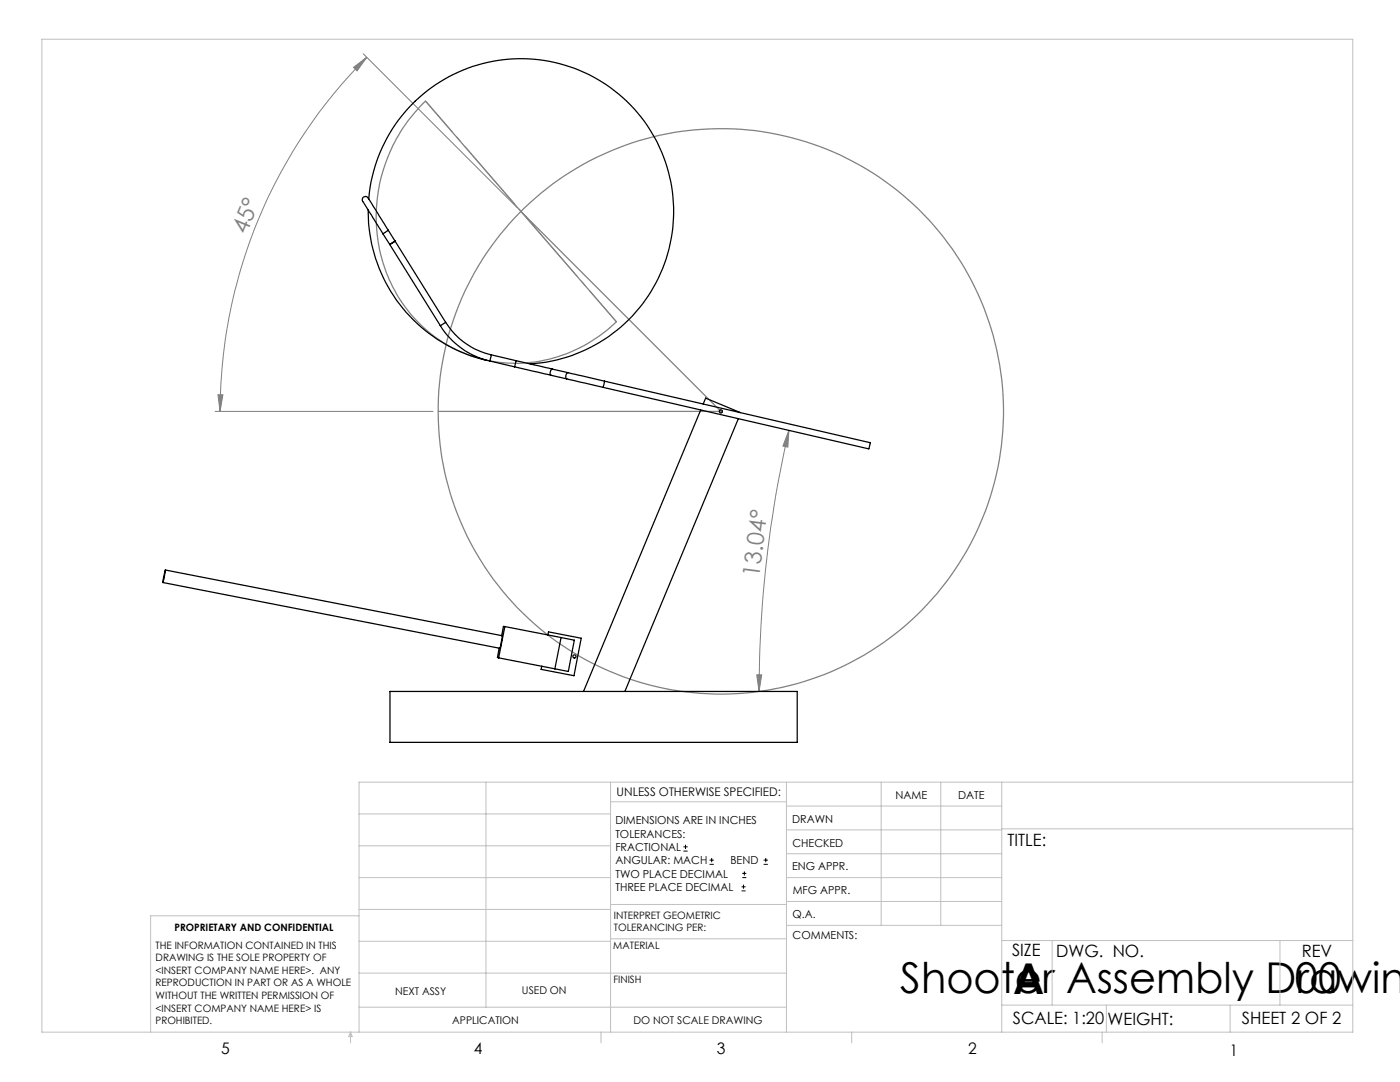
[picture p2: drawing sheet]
<svg xmlns="http://www.w3.org/2000/svg" width="279mm" height="216mm" viewBox="0 0 279 216" stroke-linecap="round" stroke-linejoin="round" font-family="sans-serif">
<g fill="none" stroke="#000" stroke-width=".2">
<path d="M136.4 169.8h.8M136.4 169h.8M136.8 168.6v.8M141.6 172.5h.9M141.6 171.6h.9M142 171.2v.8M148 177.8h.8M148 177h.8M148.1 175.1h.8M148.1 174.3h.8M148.4 176.5v.8M148.6 173.9v.8"/>
<path d="M152.4 172.5h.8M152.4 171.6h.8M152.8 171.2v.8"/>
</g>
<path d="M70.6 13.4l2.6-2-1.9 2.7zM72.5 10.7l30.8 30.8M73.2 11.4a100 100 0 0 0-29.3 70.7M43.5 78.8h1l-.6 3.3zM42.9 82.1h43.5M157.4 85.9l-.2 3.3-1-.2zM157.4 85.9a234.2 234.2 0 0 0-5.9 52.1M151 134.7h1l-.5 3.3z" fill="none" stroke="#808080" stroke-width=".2"/>
<g fill="none" stroke="#808080" stroke-width=".25">
<path d="M84.3 20.7l.6-.5 38.1 44a28.1 28.1 0 0 1-36.9 2.5 30.5 30.5 0 0 1-8-36.9l.3-.7a33.5 33.5 0 0 1 5.9-8.4zM104 42.2l39.9 39.9h-56.4"/>
<circle cx="143.9" cy="82.1" r="56.4"/>
</g>
<g fill="none" stroke="#c0c0c0" stroke-width=".2">
<path d="M8.4 7.8h261.6v198.2h-261.6zM97 156.1v44.9M121.8 156.1v49.9M121.8 160h35.2M157 156.1v49.9M175.9 156.1v28.5M187.7 156.1v28.5M199.9 156.1v49.9M270 156.1h-198.4v49.9M71.6 175.1h50.2M71.6 168.8h50.2M71.6 162.4h50.2"/>
<path d="M157 170.4h42.9M157 165.6h42.9M157 160.8h42.9M157 175.1h42.9M157 179.9h42.9M199.9 165.4h70.1M71.6 194.2h85.4M71.6 187.8h50.2M71.6 181.5h50.2M71.6 182.7h-41.5v23.3M121.8 187.3h35.2M121.8 180.5h35.2"/>
<path d="M157 184.6h42.9M199.9 187.7h70.1M210 187.7v12.9M255.4 187.7v12.9M70 206v2.1M70 206l.3 .8h-.7zM71.6 201h85.4M119.9 206v2.1M170 206v2.1M199.9 200.6h70.1M220 206v2.1M220.8 200.6v5.4"/>
<path d="M245.5 200.6v5.4"/>
</g>
<path d="M123 64.2l-38.1-44.1" fill="none" stroke="#808080" stroke-width=".2" stroke-dasharray="15.2 1.3 1.3 1.3" stroke-dashoffset="7.1"/>
<g fill="#808080">
<path d="M70.6 13.4l2.6-2-1.9 2.7zM43.5 78.8h1l-.6 3.3z"/>
<path d="M157.4 85.9l-.2 3.3-1-.2zM151 134.7h1l-.5 3.3z"/>
</g>
<g fill="none" stroke="#000" stroke-width=".25">
<path d="M73.6 39.7a30.5 30.5 0 0 1 31.4-28 30.5 30.5 0 0 1 29.4 30.1 30.5 30.5 0 0 1-28.6 30.8M73.5 41.9a30.5 30.5 0 0 0 23.7 30M76.4 46.6l1.4 2.2M77.5 46l-3.8-6.1a.71 .71 0 0 0-1.1-.6 .71 .71 0 0 0 0 1.2l3.8 6.1M77.5 46l-1.1 .6M77.5 46l1.3 2.1M77.8 48.8l10.1 16.2M78.8 48.1l-1 .7M78.8 48.1l10.1 16.2M87.9 65a15.8 15.8 0 0 0 9.9 7M88.9 64.3a14.6 14.6 0 0 0 9.1 6.5M88.9 64.3l-1 .7"/>
<path d="M97.8 72l4.9 1.2M98 70.8l-.2 1.2M98 70.8l5 1.2M102.7 73.2l7.3 1.7M103 72l7.3 1.7M103 72l-.3 1.2M110 74.9l3.1 .7M110.3 73.7a.79 .79 0 0 0-.3 1.2M110.3 73.7l3.1 .7M113.1 75.6l7.3 1.7M113.4 74.4l7.3 1.7M113.4 74.4a.81 .81 0 0 0-.3 1.2"/>
<path d="M120.7 76.1l53 12.2-.1 .3-.2 1-53-12.3M120.7 76.1l-.3 1.2M139.8 81.8l-23.3 56.2M140.3 80.6l.5-1.2 7 2.9M147.4 83.5l-22.7 54.5M33 113.7l-.5 2.5zM33 113.7l67.3 13.2-.1 .8-.4 1.7-67.3-13.2M77.8 138h81.3v10.1h-81.3zM99.5 131.3l11.2 2.2M99.6 129.3l-.3 1.9 .2 .1M100.8 125l-1.3 6.3M100.8 125l11.2 2.2"/>
<path d="M100.8 125h-.3l-.4 1.9M109.3 126.7l.2-.6 6.5 1.3-1.5 7.4-6.5-1.2 .1-.7M112 127.2l2.6 .5-1.2 6.3-2.7-.5M112 127.2l-1.3 6.3"/>
<circle cx="143.8" cy="82.1" r=".31"/>
<circle cx="114.6" cy="131" r=".32"/>
</g>
<g font-size="8.5">
<text x="179.7" y="198.1">Shooter Assembly Drawin</text>
<text x="202.2" y="198.3">A</text>
<text x="258.4" y="198.1">00</text>
</g>
<g font-size="4.7" fill="#808080">
<text x="49.2" y="47" transform="rotate(-68 49.2 47)">45°</text>
<text x="151.5" y="115.3" transform="rotate(-83 151.5 115.3)">13.04°</text>
</g>
<g font-size="3.4">
<text x="201.1" y="168.8">TITLE:</text>
<text x="202" y="190.8">SIZE</text>
<text x="210.8" y="190.9">DWG. NO.</text>
<text x="259.8" y="191">REV</text>
<text x="202.1" y="204.4">SCALE: 1:20</text>
<text x="221" y="204.5">WEIGHT:</text>
<text x="247.8" y="204.4">SHEET 2 OF 2</text>
</g>
<g font-size="3.2">
<text x="44.2" y="210.4">5</text>
<text x="94.6" y="210.3">4</text>
<text x="143.1" y="210.4">3</text>
<text x="193.2" y="210.3">2</text>
<text x="245.4" y="210.6">1</text>
</g>
<text font-size="2.4" x="123.1" y="158.9">UNLESS OTHERWISE SPECIFIED:</text>
<g font-size="2.2">
<text x="178.7" y="159.4">NAME</text>
<text x="191.2" y="159.4">DATE</text>
<text x="122.8" y="164.5">DIMENSIONS ARE IN INCHES</text>
<text x="122.8" y="167.1">TOLERANCES:</text>
<text x="158.1" y="164.2">DRAWN</text>
<text x="122.8" y="169.8">FRACTIONAL</text>
<text x="122.8" y="172.5">ANGULAR: MACH</text>
<text x="145.8" y="172.5">BEND</text>
<text x="158.1" y="173.7">ENG APPR.</text>
<text x="158.2" y="169.1">CHECKED</text>
<text x="122.8" y="175.1">TWO PLACE DECIMAL</text>
<text x="122.8" y="177.8">THREE PLACE DECIMAL</text>
<text x="158.2" y="178.4">MFG APPR.</text>
<text x="158.2" y="183.2">Q.A.</text>
<text x="158.2" y="187.4">COMMENTS:</text>
</g>
<g font-size="2.1">
<text x="78.8" y="198.5">NEXT ASSY</text>
<text x="104.2" y="198.4">USED ON</text>
<text x="90.2" y="204.3">APPLICATION</text>
<text x="126.4" y="204.3">DO NOT SCALE DRAWING</text>
</g>
<g font-size="2">
<text x="34.8" y="185.7">PROPRIETARY AND CONFIDENTIAL</text>
<text x="122.5" y="183.3">INTERPRET GEOMETRIC</text>
<text x="122.5" y="185.9">TOLERANCING PER:</text>
<text x="31.1" y="189.3">THE INFORMATION CONTAINED IN THIS</text>
<text x="31.1" y="191.8">DRAWING IS THE SOLE PROPERTY OF</text>
<text x="122.4" y="189.4">MATERIAL</text>
<text x="31.1" y="194.3">&lt;INSERT COMPANY NAME HERE&gt;. ANY</text>
<text x="31.1" y="196.8">REPRODUCTION IN PART OR AS A WHOLE</text>
<text x="122.4" y="196.2">FINISH</text>
<text x="31.1" y="199.4">WITHOUT THE WRITTEN PERMISSION OF</text>
<text x="31.1" y="201.9">&lt;INSERT COMPANY NAME HERE&gt; IS</text>
<text x="31.1" y="204.4">PROHIBITED.</text>
</g>
</svg>
